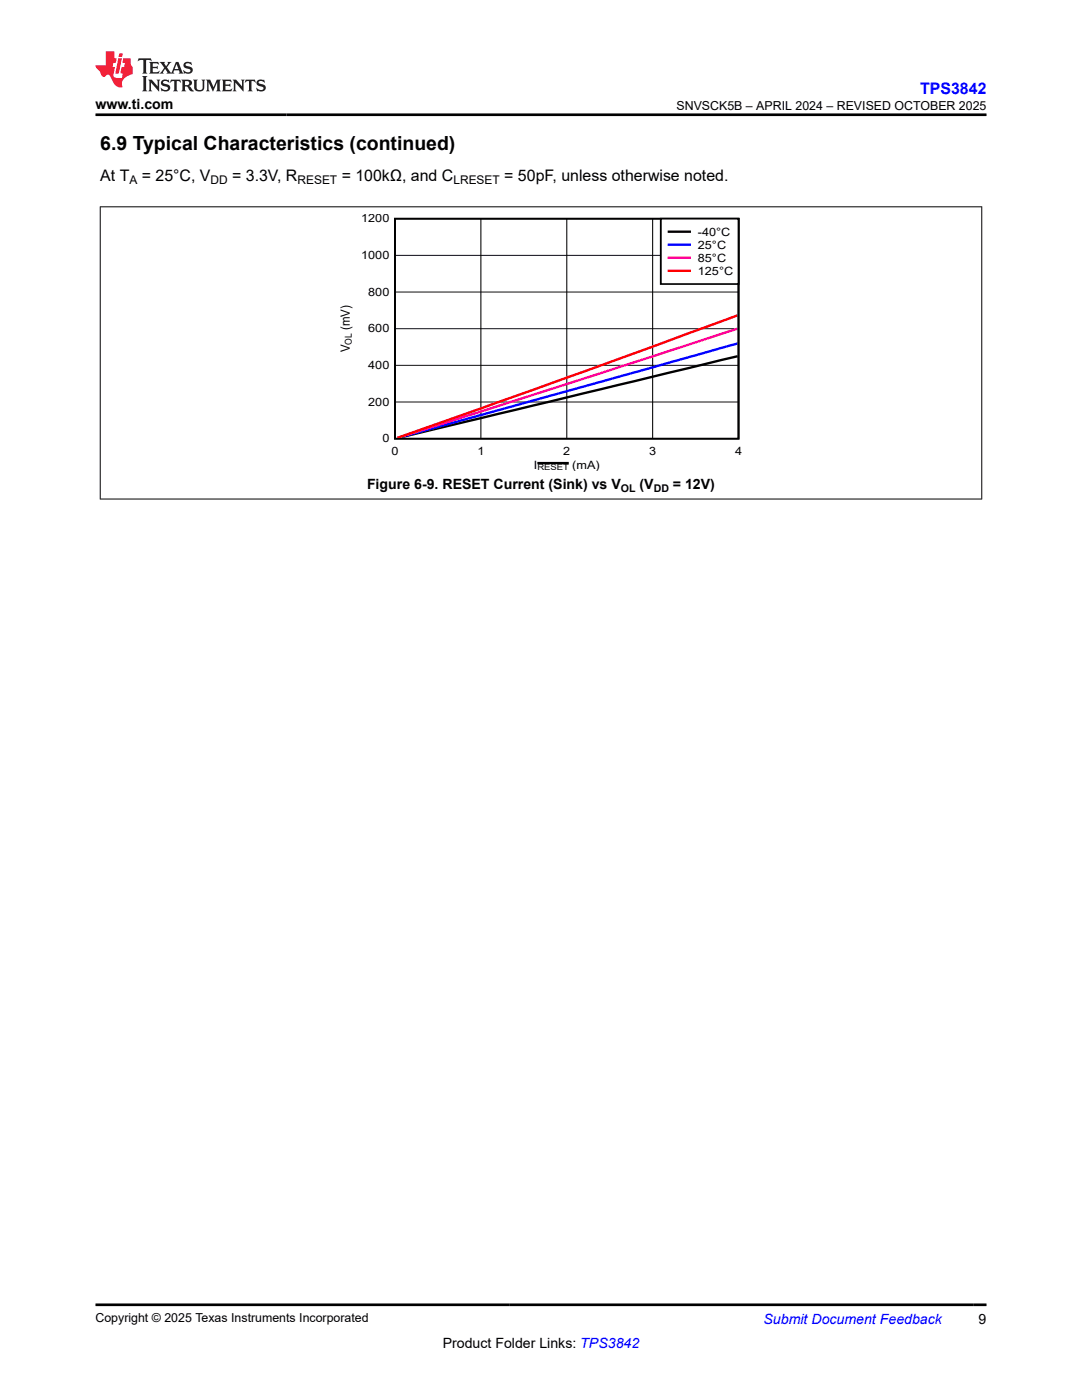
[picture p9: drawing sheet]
<svg xmlns="http://www.w3.org/2000/svg" width="216mm" height="279mm" viewBox="0 0 216 279" stroke-linecap="round" stroke-linejoin="round" font-family="sans-serif">
<path d="M147.2 71.1l-67.7 16.3M107.2 92.4h6.3" fill="none" stroke="#000" stroke-width=".49"/>
<path d="M78.8 43.6h68.6v44h-68.6z" fill="none" stroke="#000" stroke-width=".35"/>
<path d="M78.8 58.3h68.6M78.8 51h68.6M96 43.6v44M113.1 43.6v44M130.2 43.6v44M78.8 72.9h68.6M78.8 65.6h68.6M78.8 80.2h68.6" fill="none" stroke="#000" stroke-width=".2"/>
<path d="M147.2 68.5l-67.8 18.9" fill="none" stroke="#00f" stroke-width=".49"/>
<path d="M147.2 65.6l-27.2 8.9-40.7 12.9" fill="none" stroke="#f0a" stroke-width=".49"/>
<path d="M147.2 62.9l-30.7 11.3-37.2 13.2" fill="none" stroke="#f00" stroke-width=".49"/>
<path d="M131.9 43.6h15.5v13.1h-15.5z" fill-rule="evenodd" fill="#fff"/>
<path d="M131.9 43.6h15.5v13.1h-15.5z" fill="none" stroke="#000" stroke-width=".35"/>
<path d="M133.5 46.2h4.1" fill="none" stroke="#000" stroke-width=".49"/>
<path d="M133.5 48.8h4.1" fill="none" stroke="#00f" stroke-width=".49"/>
<path d="M133.5 51.4h4.1" fill="none" stroke="#f0a" stroke-width=".49"/>
<path d="M133.5 54h4.1" fill="none" stroke="#f00" stroke-width=".49"/>
<path d="M19.9 41.3h176.1M20 41.2v58.5M195.9 41.2v58.5M19.9 99.6h176.1" fill="none" stroke="#000" stroke-width=".2"/>
<path d="M27.7 11.6l-.2 .6 .5-.2h.6v.1v2.2l-.2 .4h1l-.2-.4v-2.2v-.1h.5l.5 .2-.1-.6zM29.8 12.4l.2 .3v1.6l-.2 .4h1.9l.1-.6a1.08 1.08 0 0 1-1.3 .2v-.7h.6l.4 .2v-.7l-.4 .2h-.6v-.5l.2-.2a1 1 0 0 1 1 .3l-.1-.5zM31.8 12.4l1 1.1-1 1.2h.9l-.2-.2 .4-.8 .5 .8-.2 .2h1.6l-.2-.2 .1-.5h1l.1 .5-.1 .2h.9l-.2-.4-.8-1.9h-.5l-1 2.1-.8-1.1 .9-1h-.8l.2 .2-.5 .6-.3-.6 .1-.2zM35.2 12.8l.4 1h-.8zM36.8 12.5a.65 .65 0 0 0-.2 .7 .65 .65 0 0 0 .6 .5l.7 .1 .1 .3a.79 .79 0 0 1-.7 .4 .79 .79 0 0 1-.7-.5l.1 .7 .2-.1a.93 .93 0 0 0 1.1 0 .93 .93 0 0 0 .4-.9 1.46 1.46 0 0 0-1.2-.6l-.1-.3a1.09 1.09 0 0 1 1.2 .2l-.2-.6-.1 .1-.6-.2zM28.4 15.2l.2 .4v2.2l-.2 .4h1l-.2-.4v-2.2l.2-.4zM29.6 15.9l.2 .4v1.5l-.2 .4h.8l-.3-.4v-1.3l1.7 1.8v-2l.2-.4h-.8l.2 .2 .1 1.1-1.2-1.3zM32.3 16a.65 .65 0 0 0-.2 .8 .65 .65 0 0 0 .7 .4l.6 .2 .1 .2a.79 .79 0 0 1-.7 .4 .79 .79 0 0 1-.7-.5l.1 .7 .2-.1a.93 .93 0 0 0 1.1 .1 .93 .93 0 0 0 .4-1 1.46 1.46 0 0 0-1.2-.5l-.1-.4a1.09 1.09 0 0 1 1.2 .2l-.2-.6-.1 .1-.6-.1zM34.1 15.9l-.1 .6a.63 .63 0 0 1 .7-.3l.1 1.6-.3 .4h1l-.2-.4v-1.6a.66 .66 0 0 1 .8 .3l-.1-.6zM36.2 15.9l.2 .4v1.5l-.2 .4h.9l-.2-.2v-.7h.5l.1 .2a.79 .79 0 0 0 1.2 .6l-1-.9a.61 .61 0 0 0 .6-.6 .61 .61 0 0 0-.5-.7zM36.9 16.2h.2a.47 .47 0 0 1 .5 .1 .47 .47 0 0 1 .1 .5l-.2 .1-.6 .1zM38.5 15.9l.2 .2a2.27 2.27 0 0 0 .4 2 1.04 1.04 0 0 0 1.7-.7v-1.3l.2-.2h-.8l.2 .4v1.1a.6 .6 0 0 1-.6 .6 .6 .6 0 0 1-.6-.6v-1.1l.3-.4zM41.1 15.9l.2 .4v1.5l-.2 .4h.7l-.2-.4v-1.4l.9 1.9 .8-1.9v1.4l-.2 .4h1l-.3-.4v-1.5l.3-.4h-.8l-.7 1.5-.7-1.5zM44.3 15.9l.2 .4v1.5l-.2 .4h1.9l.1-.6a1.09 1.09 0 0 1-1.3 .2v-.7h.6l.4 .2v-.6l-.4 .2h-.6v-.6l.2-.1a1.01 1.01 0 0 1 1 .3l-.1-.6zM46.4 15.9l.3 .4v1.5l-.3 .4h.8l-.2-.4v-1.3l1.6 1.8v-2l.2-.4h-.7l.2 .2v1.1l-1.2-1.3zM49 15.9l-.1 .6a.63 .63 0 0 1 .8-.3v1.6l-.3 .4h1l-.2-.4v-1.6a.66 .66 0 0 1 .8 .3l-.1-.6zM51.4 16a.65 .65 0 0 0-.2 .8 .65 .65 0 0 0 .6 .4l.6 .2 .2 .2a.79 .79 0 0 1-.8 .4 .79 .79 0 0 1-.6-.5l.1 .7 .2-.1a.93 .93 0 0 0 1 .1 .93 .93 0 0 0 .5-1 1.46 1.46 0 0 0-1.3-.5l-.1-.4a1.09 1.09 0 0 1 1.3 .2l-.2-.6-.2 .1-.5-.1z" fill="#231f20"/>
<path d="M21.1 10.3v2.7h-2.1l.1 .4 .9 1a.95 .95 0 0 0 .9 .9 .59 .59 0 0 1 .6-.4 .59 .59 0 0 1 .5 .3l.4 .8a1.59 1.59 0 0 0 2.1 1.4 1.61 1.61 0 0 1 1-2.3l1-.3-.1-1.5a1.59 1.59 0 0 1-.4-1.7h-1.4l-.2 .9h.5l-.1 .9h-.5l-.2 .9v.3l.4 .1-.2 .9h-.6a.73 .73 0 0 1-1.1-.7l.3-1.5h-.5l.2-.9h.5l.2-.9h-.5v-1.3zM23.6 11.6l-.6 3.1h.7l.6-3.1zM23.8 10.7l-.1 .6h.7l.1-.6z" fill="#ed1c24"/>
<path d="M19 22.9h177.8M19 260.4h177.8" fill="none" stroke="#000" stroke-width=".53"/>
<text font-size="3.9" x="20" y="29.9">6.9 Typical Characteristics (continued)</text>
<text font-size="3.2" fill="#00f" x="183.6" y="18.7">TPS3842</text>
<g font-size="3.2">
<text x="20" y="36.1">At T</text>
<text x="28.3" y="36.1">= 25°C, V</text>
<text x="46.3" y="36.1">= 3.3V, R</text>
<text x="68.2" y="36.1">= 100kΩ, and C</text>
<text x="100.6" y="36.1">= 50pF, unless otherwise noted.</text>
</g>
<g font-size="2.8">
<text x="19" y="21.8">www.ti.com</text>
<text x="73.2" y="97.6">Figure 6-9. RESET Current (Sink) vs V</text>
<text x="127.6" y="97.6">(V</text>
<text x="134.3" y="97.6">= 12V)</text>
<text x="88.3" y="269">Product Folder Links: TPS3842</text>
<text x="195.3" y="264.2">9</text>
</g>
<text font-size="2.8" fill="#00f" x="152.4" y="264.2">Submit Document Feedback</text>
<g font-size="2.5">
<text x="135" y="21.9">SNVSCK5B – APRIL 2024 – REVISED OCTOBER 2025</text>
<text x="69.8" y="65.8" transform="rotate(-90 69.8 65.8)">(mV)</text>
<text x="69.8" y="70.3" transform="rotate(-90 69.8 70.3)">V</text>
<text x="19" y="263.9">Copyright © 2025 Texas Instruments Incorporated</text>
</g>
<g font-size="2.4">
<text x="25.8" y="36.7">A</text>
<text x="42" y="36.7">DD</text>
<text x="59.4" y="36.7">RESET</text>
<text x="90.5" y="36.7">LRESET</text>
</g>
<g font-size="2.3">
<text x="72.1" y="44.4">1200</text>
<text x="139.3" y="47">-40°C</text>
<text x="72.1" y="51.7">1000</text>
<text x="139.3" y="49.6">25°C</text>
<text x="139.3" y="52.2">85°C</text>
<text x="73.5" y="59">800</text>
<text x="139.3" y="54.8">125°C</text>
<text x="73.5" y="66.3">600</text>
<text x="73.5" y="73.7">400</text>
<text x="73.5" y="81">200</text>
<text x="76.3" y="88.3">0</text>
<text x="78.1" y="90.9">0</text>
<text x="95.3" y="90.9">1</text>
<text x="106.5" y="93.5">I</text>
<text x="112.4" y="90.9">2</text>
<text x="114.2" y="93.5">(mA)</text>
<text x="129.5" y="90.9">3</text>
<text x="146.7" y="90.9">4</text>
</g>
<g font-size="2.1">
<text x="123.9" y="98.2">OL</text>
<text x="130.4" y="98.2">DD</text>
</g>
<text font-size="1.9" x="70.2" y="68.8" transform="rotate(-90 70.2 68.8)">OL</text>
<text font-size="1.7" x="107.2" y="93.9">RESET</text>
</svg>
